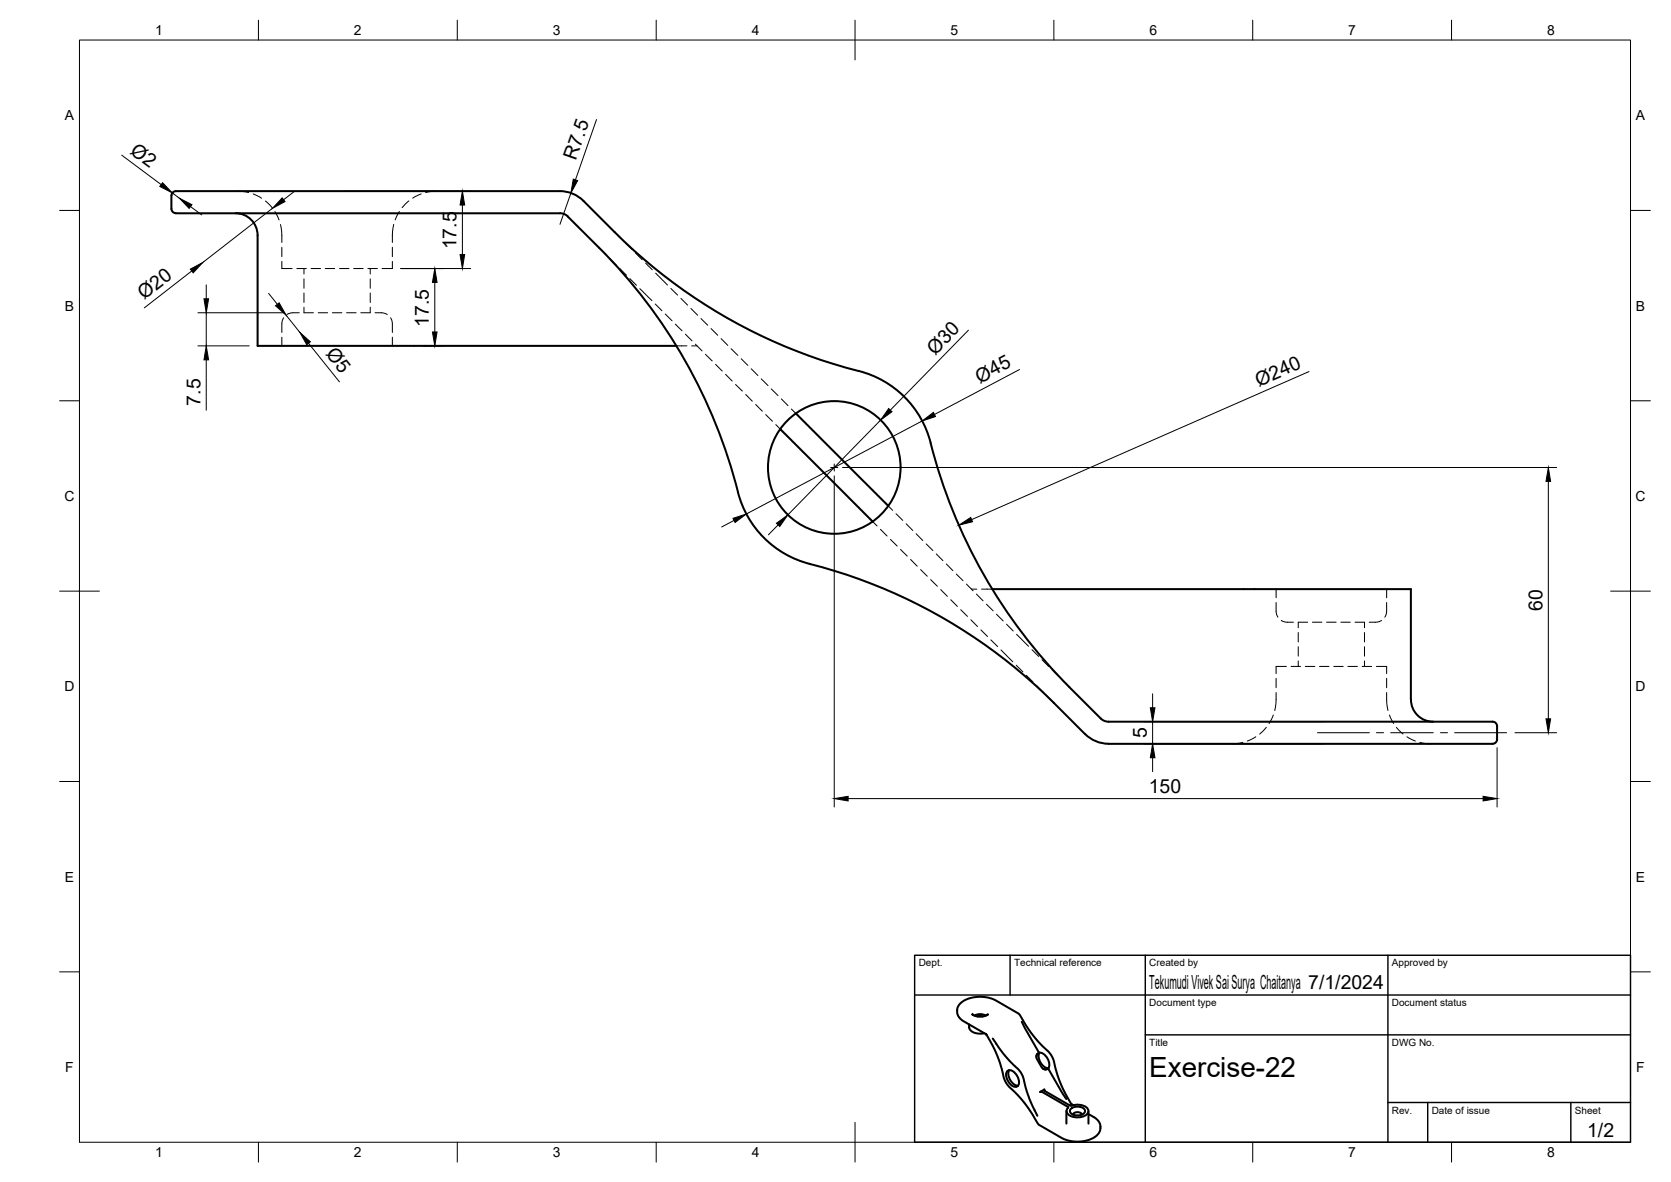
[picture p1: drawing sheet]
<svg xmlns="http://www.w3.org/2000/svg" width="420mm" height="297mm" viewBox="0 0 420 297" stroke-linecap="round" stroke-linejoin="round" font-family="sans-serif">
<!-- layer: Visible -->
<g fill="none" stroke="#000" stroke-width=".51">
<path d="M44.2 53.6h96.6M44.2 48h96.6a8.3 8.3 0 0 1 5.9 2.5 174.9 174.9 0 0 0 20 18.6 134.1 134.1 0 0 0 50.9 24.6 25 25 0 0 1 16.4 17.6M44.2 48a1.11 1.11 0 0 0-1.1 1.1v3.4a1.16 1.16 0 0 0 1.1 1.1M59.2 53.6a5.6 5.6 0 0 1 5.6 5.5v27.8h105.3M140.8 53.6l1.3 .3 .7 .5a215.1 215.1 0 0 1 15.9 16.7 134.3 134.3 0 0 1 27.3 54.2 25 25 0 0 0 17.6 16.4 133.3 133.3 0 0 1 61.4 34.9l7.8 7.9a8.5 8.5 0 0 0 5.9 2.4M196.2 107.8l23.2 23.3M200.1 103.9l23.3 23.2M234 111.3a133.3 133.3 0 0 0 34.9 61.4M249.5 148h105.3v27.8a5.6 5.6 0 0 0 5.5 5.6M268.9 172.7l7.9 7.8 .7 .6 .8 .2 97 .1M278.7 186.9h96.6M375.3 181.4a1.11 1.11 0 0 1 1.1 1.1v3.3a1.11 1.11 0 0 1-1.1 1.1"/>
<path d="M243.7 257.4v.8M243.7 258.2a2.43 2.43 0 0 0 2.7 1.6l1.1-.2M244.5 254.9l.6 .4 1.1 .2 1.4-.2 .8-.4M245 255.2a2.94 2.94 0 0 1 2.9 0M245.8 255.4l.7-.1 .6 .1M256.9 256.8l4.4 7.8-.5 .3-.2 .8 1.3 2.4 .8 .7 .8-.3 4.6 7.7M249.6 261l2.9 4 4.3 4.7 .5 1.2 1.5 5.3 2 4.2M253.2 269.3a1.44 1.44 0 0 1 2.2 .6l.3 .5a2.05 2.05 0 0 1 .1 2.6 2.24 2.24 0 0 1-2.6-1.8 2.12 2.12 0 0 1 0-1.9zM253.8 268.9a3 3 0 0 0 2.2 3.9M260.8 264.8l-.2 .8M261.3 264.5a2.92 2.92 0 0 1 2.3 4M261.4 264.5a3 3 0 0 0 2.2 3.9"/>
<path d="M262.2 274.5l6.3 3.6M262.3 268.6l.8 .1M262.6 273.8l-1.1 .6 .7 .1M262.6 273.8l.1 .4M262.7 274.2l6.3 3.6M268.1 279.2v3.2M269 277.8h.5M269.2 278.7a2.51 2.51 0 0 1 3.6 .3 1.71 1.71 0 0 1-2.4 1.3 1.1 1.1 0 0 1-1.1-.4 1.1 1.1 0 0 1-.1-1.2zM269.5 277.8a3.4 3.4 0 0 1 4.1 1.1 1.77 1.77 0 0 1-1.9 1.8l-.6 .1a2.54 2.54 0 0 1-2.9-1.7l.4-.9-.1-.1M269.9 277.7l-.6-.4-2.5-4.6-.9-2.6-1-3.6-.6-1.3-4.6-5.1-3.6-5.4-6.1-3.5-1.8-.6-2.1-.1-2 .3-1.6 .6-1.2 1-.4 .6-.2 .8v.8l.4 .9 1.1 1.1 5.8 3.4 2.5 4.7 1 2.6 .9 3.6 .6 1.3 4.7 5 3.6 5.5 6.7 3.8 2.6 .4 2.5-.3 1.6-.5 1-.7 .7-.9 .3-.9-.1-1.1-.5-.9-.7-.7-1.7-.9M273.7 279.2v3.2M269.8 280.1a1.38 1.38 0 0 1 2.3 0"/>
<circle cx="209.8" cy="117.5" r="16.7"/>
</g>
<!-- layer: Hidden -->
<g fill="none" stroke="#000" stroke-width=".25">
<path d="M59.8 48l2.7 .4M63.6 48.7l2.2 1.1M66.7 50.5l1.7 1.7M69.1 53.2l1.1 2.1M70.5 56.4l.3 1.8 .1 2.7M99 56.4l-.3 1.8v2.7M100.4 53.1l-1 2.2M102.8 50.5l-1.7 1.7M105.9 48.7l-2.1 1.1M109.8 48l-2.8 .4M154.5 58.3l1.9 1.9M70.9 65.7v1.8h2.5"/>
<path d="M70.9 62.1v2.4M71.3 79.9l-.1 .1a5.4 5.4 0 0 0-.3 3.6M74.6 67.5h2.4M75.2 78.6h-2l-1 .4M76.4 77.2v1.4h2.4M76.4 67.5v1.4M76.4 70.1v2.3M76.4 73.6v2.4M78.2 67.5h2.4M80 78.6h2.4M81.8 67.5h2.4M83.6 78.6h2.4"/>
<path d="M85.4 67.5h2.3M87.1 78.6h2.4M88.9 67.5h2.4M92.5 67.5h2.4M93.1 77.2v1.4h-2.4M93.1 67.5v1.4M93.1 70.1v2.3M93.1 73.6v2.4M94.3 78.6h2.1l1 .4M98.2 79.9l.1 .1a5.4 5.4 0 0 1 .4 3.6M98.7 65.7v1.8h-2.6M98.7 62.1v2.4"/>
<path d="M150.6 62.2l1.9 1.9M153.3 65l1.7 1.6M155.9 67.5l1.6 1.7M157.3 61.1l1.7 1.6M158.4 70l1.6 1.7M159.8 63.6l1.7 1.7M160.9 72.5l3 3.1M162.3 66.1l1.7 1.7M164.8 76.4l1.6 1.7M164.8 68.7l3 2.9M167.3 78.9l1.7 1.7M168.7 72.5l1.7 1.7"/>
<path d="M171.2 75l1.7 1.7M173.7 77.5l1.7 1.7M70.9 84.7v2.2M98.7 84.7v2.2M169.8 81.5l1.7 1.6M170.1 86.9h2.6M172.3 84l1.7 1.7M173.9 86.9h1.4M174.9 86.5l1.6 1.7M176.3 80.1l1.6 1.6M177.4 89l1.7 1.7M178.8 82.6l1.7 1.7"/>
<path d="M179.9 91.6l1.7 1.6M181.3 85.1l1.7 1.7M182.4 94.1l1.7 1.7M183.8 87.6l1.7 1.7M185 96.6l1.6 1.7M186.4 90.2l1.6 1.6M187.5 99.1l1.7 1.7M188.9 92.7l1.7 1.7M191.4 95.2l1.7 1.7M193.9 97.7l1.7 1.7M190 101.6l1.7 1.7M192.5 104.2l1.7 1.7"/>
<path d="M195.1 106.7l1.1 1.1M196.5 100.3l1.6 1.6M199 102.8l1.1 1.1M219.4 131.1l1.1 1.1M221.4 133l1.7 1.7M223.4 127.1l1.1 1.2M223.9 135.6l1.7 1.6M225.3 129.1l1.7 1.7M226.4 138.1l1.7 1.6M227.8 131.6l1.7 1.7M230.4 134.1l1.6 1.7M232.9 136.7l1.7 1.7"/>
<path d="M235.4 139.2l1.7 1.7M229 140.6l1.6 1.7M231.5 143.1l1.7 1.7M234 145.7l1.7 1.6M236.5 148.2l1.7 1.7M237.9 141.7l1.7 1.7M239.1 150.7l1.6 1.7M240.5 144.3l1.6 1.6M241.6 153.2l1.7 1.7M243 146.8l1.7 1.7M244.1 155.8l1.7 1.6M244.2 148h1.4"/>
<path d="M245.5 149.3l1.7 1.7M246.6 158.3l1.7 1.7M246.8 148h2.7M248 151.8l1.7 1.7M250.5 154.4l1.7 1.6M253.1 156.9l1.7 1.7M255.6 159.4l3 3M320.9 151.4a5.4 5.4 0 0 0 .3 3.6l.1 .1M320.9 148v2.2M322.2 155.9l1 .4 2 .1M326.4 158.9v2.4M328.8 156.4h-2.4v1.4"/>
<path d="M330 156.4h2.4M333.6 156.4h2.4M337.1 156.4h2.4M340.7 156.4h2.4v1.4M343.1 158.9v2.4M347.4 155.9l-1 .4-2.1 .1M348.7 151.4a5.4 5.4 0 0 1-.4 3.6l-.1 .1M348.7 148v2.2M249.2 160.8l1.6 1.7M251.7 163.3l3 3M255.5 167.2l1.7 1.7M258 169.7l1.7 1.7"/>
<path d="M259.5 163.3l1.7 1.7M260.6 172.2l1.7 1.7M262 165.8l1.7 1.7M263.1 174.7l1.9 1.9M264.5 168.3l1.7 1.7M267 170.8l1.9 1.9M320.2 179.7l-1.1 2.1M320.9 174l-.1 2.8-.3 1.8M320.9 170.5v2.3M323.4 167.5h-2.5v1.8M324.6 167.5h2.4M326.4 162.5v2.4"/>
<path d="M326.4 166.1v1.4M328.2 167.5h2.4M331.8 167.5h2.4M335.4 167.5h2.3M338.9 167.5h2.4M342.5 167.5h2.4M343.1 162.5v2.4M343.1 166.1v1.4M346.1 167.5h2.6v1.8M348.7 174v2.8l.3 1.7M348.7 170.5v2.3M349.4 179.7l1 2.1"/>
<path d="M312.5 186.6l-2.7 .3M315.8 185.2l-2.2 1M318.4 182.8l-1.7 1.7M351.1 182.8l1.7 1.7M353.8 185.2l2.1 1M357 186.6l2.8 .3"/>
</g>
<!-- layer: BORDER -->
<g fill="none" stroke="#000" stroke-width=".25">
<path d="M20 10.1h390v276.9h-390zM65 5.1v5M115 5.1v5M165 5.1v5M215 5.1v10M265 5.1v5M315 5.1v5M365 5.1v5M15 52.9h5M410 52.9h5M15 100.7h5M410 100.7h5"/>
<path d="M15 148.6h10M405 148.6h10M15 196.4h5M410 196.4h5M15 244.2h5M410 244.2h5M65 287v5M115 287v5M165 287v5M215 282.1v9.9M265 287v5M315 287v5"/>
<path d="M365 287v5"/>
</g>
<!-- layer: TITLEBLOCK -->
<path d="M230 240.1h180v46.9h-180zM230 250h180M254 240.1v9.9M288 240.1v46.9M349 240.1v46.9M288 260.1h122M349 277.1h61M359 277.1v9.9M395 277.1v9.9" fill="none" stroke="#000" stroke-width=".36"/>
<!-- layer: Smart Centers -->
<path d="M208.9 117.5h1.8M209.8 116.6v1.8M331.3 184.1h13M346.1 184.1h1.8M349.7 184.1h10.7M362.2 184.1h1.8M365.8 184.1h13" fill="none" stroke="#000" stroke-width=".25"/>
<!-- layer: FD_Dimensions -->
<g fill="none" stroke="#000" stroke-width=".25">
<path d="M30.6 39l9.9 7.4M150 30l-5.3 15.2M43.3 48.5l1.8 1.3M47.9 51.9l2.8 2.1M68.5 52.3l-17.5 13.7M74.1 48.1l-2.8 2.1M86.9 48h31.5M116.3 51.5v12.5M143.6 48.5l-2.8 7.9M48.2 68.1l-11.9 9.3M49.8 78.6h21.7M51.9 71.6v3.5"/>
<path d="M51.9 78.6v8.3M67.5 73.7l2.2 2.8M71.9 79.2l3.5 4.3M100.8 67.5h17.6M109.3 71v12.4M49.8 86.9h12.9M51.9 90.4v12.7M77.6 86.3l7.7 9.7M106.3 86.9h5.1M243.5 83l-19.6 20.1M256.3 92.9l-21.4 11.3M329.1 93.4l-84.8 37.2"/>
<path d="M209.8 119.6v83.2M211.9 117.5h179.5M221.4 105.6l-23.3 23.8M231.9 105.8l-44.2 23.4M184.6 130.8l-3.1 1.6M195.7 131.9l-2.5 2.5M389.3 121v59.6M289.8 174.4v3.5M287.7 181.4h45M287.7 186.9h45M289.8 181.4v5.5M289.8 190.4v3.5"/>
<path d="M376.4 187.9v14.9M380.9 184.1h10.5M213.3 200.7h159.6"/>
</g>
<g fill="#000" stroke="#000" stroke-width=".25">
<path d="M40.9 45.9l2.4 2.6-3.1-1.7zM45.1 49.8l3.2 1.6-.7 1zM71 49.7l.7 1-3.2 1.6zM116.3 48l.5 3.5h-1.1zM144.1 45l1.1 .4-1.6 3.1zM47.9 67.6l3.1-1.6-2.4 2.6zM51.3 75.1h1.2l-.6 3.5zM69.3 76.8l.9-.7 1.7 3.1zM109.3 67.5l.6 3.5h-1.2zM115.7 64h1.1l-.5 3.5zM51.9 86.9l.6 3.5h-1.2zM75.4 83.5l2.6 2.4-.9 .7z"/>
<path d="M108.7 83.4h1.2l-.6 3.5zM223.5 102.7l.8 .8-2.9 2.1zM231.9 105.8l2.8-2.2 .5 1.1zM184.3 130.3l3.4-1.1-2.9 2.1zM195.2 131.5l2.9-2.1-2 2.9zM241.1 132l3-2 .4 1.1zM389.3 117.5l.6 3.5h-1.2zM289.2 177.9h1.2l-.6 3.5zM289.8 186.9l.6 3.5h-1.2zM388.7 180.6h1.2l-.6 3.5zM209.8 200.7l3.5-.6v1.2zM372.9 200.1l3.5 .6-3.5 .6z"/>
</g>
<text font-size="7" x="289" y="270.6">Exercise-22</text>
<g font-size="4.9">
<text x="32.5" y="38.5" transform="rotate(37 32.5 38.5)">Ø2</text>
<text x="144.8" y="40.5" transform="rotate(-71 144.8 40.5)">R7.5</text>
<text x="114.8" y="62.7" transform="rotate(-90 114.8 62.7)">17.5</text>
<text x="36.3" y="75.4" transform="rotate(-38 36.3 75.4)">Ø20</text>
<text x="107.9" y="82.1" transform="rotate(-90 107.9 82.1)">17.5</text>
<text x="81.7" y="89" transform="rotate(51 81.7 89)">Ø5</text>
<text x="235.1" y="89.4" transform="rotate(-46 235.1 89.4)">Ø30</text>
<text x="50.4" y="101.9" transform="rotate(-90 50.4 101.9)">7.5</text>
<text x="246.4" y="96.4" transform="rotate(-28 246.4 96.4)">Ø45</text>
<text x="316.5" y="97.2" transform="rotate(-24 316.5 97.2)">Ø240</text>
<text x="387.9" y="153.5" transform="rotate(-90 387.9 153.5)">60</text>
<text x="288.4" y="185.5" transform="rotate(-90 288.4 185.5)">5</text>
<text x="288.9" y="199.2">150</text>
<text x="289" y="248.5">Tekumudi Vivek Sai Surya Chaitanya 7/1/2024</text>
<text x="399.1" y="285.7">1/2</text>
</g>
<g font-size="3.5">
<text x="39" y="8.8">1</text>
<text x="89" y="8.8">2</text>
<text x="139" y="8.8">3</text>
<text x="189" y="8.8">4</text>
<text x="239" y="8.8">5</text>
<text x="289" y="8.8">6</text>
<text x="339" y="8.8">7</text>
<text x="389" y="8.8">8</text>
<text x="16.3" y="30.2">A</text>
<text x="411.3" y="30.2">A</text>
<text x="16.3" y="78">B</text>
<text x="411.3" y="78">B</text>
<text x="16.2" y="125.9">C</text>
<text x="411.2" y="125.9">C</text>
<text x="16.2" y="173.7">D</text>
<text x="411.2" y="173.7">D</text>
<text x="16.3" y="221.6">E</text>
<text x="411.3" y="221.6">E</text>
<text x="16.4" y="269.4">F</text>
<text x="411.4" y="269.4">F</text>
<text x="39" y="290.8">1</text>
<text x="89" y="290.8">2</text>
<text x="139" y="290.8">3</text>
<text x="189" y="290.8">4</text>
<text x="239" y="290.8">5</text>
<text x="289" y="290.8">6</text>
<text x="339" y="290.8">7</text>
<text x="389" y="290.8">8</text>
</g>
<g font-size="2.5">
<text x="231" y="242.9">Dept.</text>
<text x="255" y="242.9">Technical reference</text>
<text x="289" y="242.9">Created by</text>
<text x="350" y="242.9">Approved by</text>
<text x="289" y="252.8">Document type</text>
<text x="350" y="252.8">Document status</text>
<text x="289" y="262.9">Title</text>
<text x="350" y="262.9">DWG No.</text>
<text x="350" y="279.9">Rev.</text>
<text x="360" y="279.9">Date of issue</text>
<text x="396" y="279.9">Sheet</text>
</g>
</svg>
